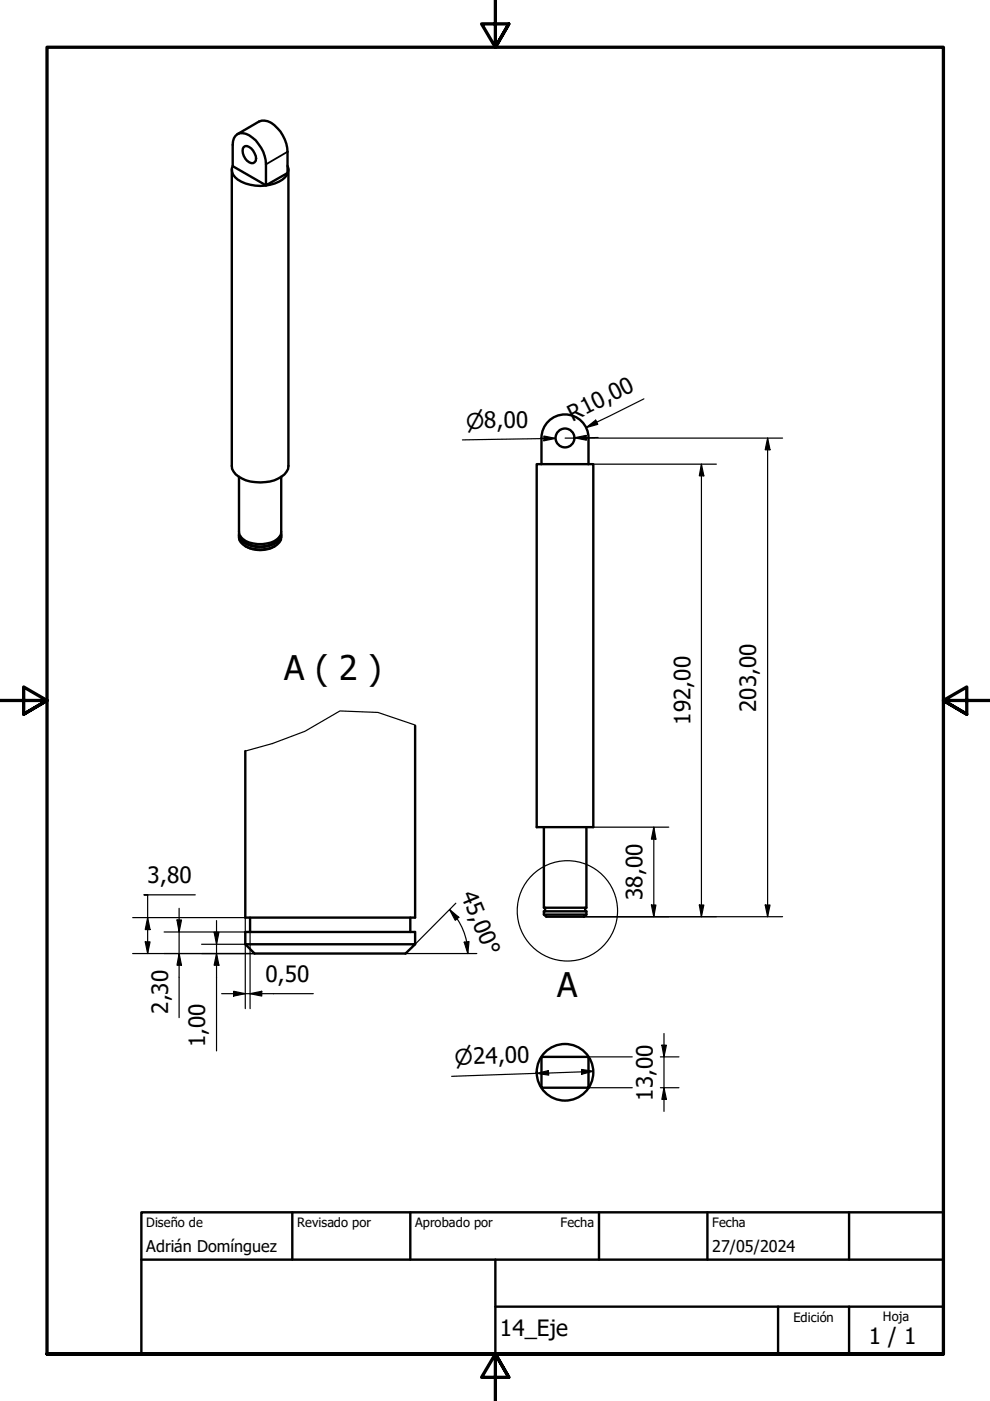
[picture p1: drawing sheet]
<svg xmlns="http://www.w3.org/2000/svg" width="210mm" height="297mm" viewBox="0 0 210 297" stroke-linecap="round" stroke-linejoin="round" font-family="sans-serif">
<!-- layer: Visible (ISO) -->
<g fill="none" stroke="#000" stroke-width=".51">
<path d="M49.1 35.9v62.9a3.1 3.1 0 0 0 2.2 2.7 8.9 8.9 0 0 0 9-.9l.8-1.2 .1-.6v-62.9M49.3 35.2a2.6 2.6 0 0 0 1.9 3.3 8.7 8.7 0 0 0 9.3-.9 2.22 2.22 0 0 0 .5-2.4M50.4 28.4l4.5-2.6a3.4 3.4 0 0 1 3.9 1.4 7.6 7.6 0 0 1 2.2 5v4.5l-4.6 2.6v-4.5a7.5 7.5 0 0 0-4.3-6.4 2.03 2.03 0 0 0-2.1 .3 2.03 2.03 0 0 0-.7 2v4.5l7.1 4.1M51.7 31.2a1.14 1.14 0 0 1 1.6 .3 3.2 3.2 0 0 1 .9 2.6 .88 .88 0 0 1-1.4 .3 2.64 2.64 0 0 1-1.1-3.2zM113.8 98.4h12v77h-12zM114.8 98.4v-5.5a5 5 0 0 1 5-5 5 5 0 0 1 5 5v5.5M50.7 113.4a2.6 2.6 0 0 0 2.2 2.8 6.9 6.9 0 0 0 5.9-.8 1.9 1.9 0 0 0 .8-2M50.7 113.1a2.66 2.66 0 0 0 2.3 2.6 6.5 6.5 0 0 0 6.1-1.1l.4-.5 .1-1M50.7 101.1v11.7a2.63 2.63 0 0 0 2.2 2.2 6.9 6.9 0 0 0 5.9-.7l.8-1v-.5v-11.7M50.9 113.7a2.81 2.81 0 0 0 2.6 1.9 5.5 5.5 0 0 0 5.7-1.4l.2-.5M51.9 115.7a6.2 6.2 0 0 0 6.5 0M88 153.8v40.7h-36v-35.3"/>
<path d="M115.3 175.4v17.1h9v-17.1M53 194.5v3.1M87 194.5v3.1M115.3 193.9h9l-.5 .5h-8zM115.3 193.9v-.7h9v.7M115.6 192.5v.7M124.1 192.5v.7M52 200.2h36l-2 2h-32zM52 200.2v-2.6h36v2.6M114.8 224.1h10v6.5h-10z"/>
<circle cx="119.8" cy="92.9" r="2"/>
<circle cx="119.8" cy="227.3" r="6"/>
</g>
<!-- layer: Visible fina (ISO) -->
<path d="M61 32.2l-4.6 2.6" fill="none" stroke="#000" stroke-width=".38"/>
<path d="M88 153.8l-.2-.1-7.7-2.6-8-.4-7.5 4.4-6.9 2.6-5.7 1.5" fill="none" stroke="#000" stroke-width=".25"/>
<!-- layer: Contorno de detalle (ISO) -->
<circle cx="120.3" cy="193.1" r="10.6" fill="none" stroke="#000" stroke-width=".25"/>
<!-- layer: Borde (ISO) -->
<path d="M105 0v10l-2.9-4.9h5.8l-2.9 4.9 2.9-4.9M0 148.5h10l-5-2.8v5.7l5-2.9-5 2.9M210 148.5h-10l5-2.8v5.7l-5-2.9 5 2.9M10 287.1v-277.1h190v277.1h-190h190M107.9 292l-2.9-4.9 2.9 4.9h-5.8l2.9-4.9v9.9" fill="none" stroke="#000" stroke-width=".7"/>
<path d="M30 257h170v30.1h-170zM62 257v10.1M87 257v10.1M127 257v10.1M150 257v10.1M180 257v10.1M30 267.1h170M105 277h95M105 267.1v20M165 277v10.1M180 277v10.1" fill="none" stroke="#000" stroke-width=".51"/>
<!-- layer: Cota (ISO) -->
<g fill="none" stroke="#000" stroke-width=".25">
<path d="M115.3 92.4l2.5 .5-2.5 .6zM115.3 92.9h2.5l-19.8 .4M119.8 92.9h2.1M121.8 92.8l2.5-.5v1zM124.2 92.9h41.7M124.3 90.7l2-1.6 .4 .9zM125.8 98.4h26.1M126.8 92.8h-5M136.5 84.6l-12.2 6.1M148.7 98.4l.5 2.5h-.9zM148.7 98.4v96M162.8 92.9l.5 2.5h-1.1z"/>
<path d="M162.8 92.9v101.5M125.8 175.4h16M138.6 175.4l.5 2.5h-1zM138.6 175.4v19M28.1 194.5h23.9v19.4M30.8 199.7h1l-.5 2.5zM31.3 194.5l.5 2.6h-1zM34.8 197.6h17.2M37.5 195.1h1l-.5 2.5zM38 192.6v23.2M41.4 189.7h-10.9h.8v12.5M45.4 197.7h1l-.5 2.5z"/>
<path d="M45.9 195.2v27.6M53 197.6v16.3M95.3 192.8l2 1.7-.8 .6zM95.3 192.8a13.5 13.5 0 0 1 3.3 5.4l.3 1.5M96.6 191.5l-8.6 8.7M98.4 199.8l1-.2-.2 2.6zM98.9 199.7l.3 2.5M123.8 194.4h42.1M138.1 191.9h1l-.5 2.5zM148.3 191.9h.9l-.5 2.5zM162.2 191.9h1.1l-.5 2.5zM28.1 202.2h25.9"/>
<path d="M38 202.2l.5 2.4h-1zM42.7 200.2h9.3M45.9 202.2l.5 2.4h-1zM47 210.7h19.4M49.5 210.2l2.5 .5-2.5 .5zM53 210.7l2.5-.5v1zM86 202.2h15.1M140.8 219.1v16.5M113.8 227.6l2.5-.6v1zM123.3 226.7l2.5 .4-2.5 .7zM124.8 224.1h9.2M124.8 230.6h9.2"/>
<path d="M125.8 227.1l-30 1.1M140 224.1h4M140 230.6h4M140.3 221.6h1l-.5 2.5zM140.8 230.6l.5 2.5h-1z"/>
</g>
<g fill="#000">
<path d="M115.3 92.4l2.5 .5-2.5 .6zM121.8 92.8l2.5-.5v1zM124.3 90.7l2-1.6 .4 .9zM162.8 92.9l.5 2.5h-1.1zM148.7 98.4l.5 2.5h-.9zM138.6 175.4l.5 2.5h-1zM30.8 199.7h1l-.5 2.5zM31.3 194.5l.5 2.6h-1zM37.5 195.1h1l-.5 2.5zM45.4 197.7h1l-.5 2.5zM95.3 192.8l2 1.7-.8 .6zM98.4 199.8l1-.2-.2 2.6z"/>
<path d="M138.1 191.9h1l-.5 2.5zM148.3 191.9h.9l-.5 2.5zM162.2 191.9h1.1l-.5 2.5zM38 202.2l.5 2.4h-1zM45.9 202.2l.5 2.4h-1zM49.5 210.2l2.5 .5-2.5 .5zM53 210.7l2.5-.5v1zM113.8 227.6l2.5-.6v1zM123.3 226.7l2.5 .4-2.5 .7zM140.3 221.6h1l-.5 2.5zM140.8 230.6l.5 2.5h-1z"/>
</g>
<g font-size="7.2">
<text x="60.3" y="144.3">A ( 2 )</text>
<text x="118.1" y="211.4">A</text>
</g>
<g font-size="4.8">
<text x="121.4" y="89.4" transform="rotate(-27 121.4 89.4)">R10,00</text>
<text x="146.4" y="153.7" transform="rotate(-90 146.4 153.7)">192,00</text>
<text x="160.3" y="150.9" transform="rotate(-90 160.3 150.9)">203,00</text>
<text x="31.3" y="187.3">3,80</text>
<text x="97.7" y="189.7" transform="rotate(68 97.7 189.7)">45,00°</text>
<text x="136.2" y="190.9" transform="rotate(-90 136.2 190.9)">38,00</text>
<text x="56.3" y="208.3">0,50</text>
<text x="35.6" y="215" transform="rotate(-90 35.6 215)">2,30</text>
<text x="43.5" y="222" transform="rotate(-90 43.5 222)">1,00</text>
<text x="138.4" y="233.3" transform="rotate(-90 138.4 233.3)">13,00</text>
<text x="106" y="283.3">14_Eje</text>
<text x="184.2" y="285">1 / 1</text>
</g>
<g font-size="4.6">
<text x="98.8" y="90.9" transform="rotate(-1 98.8 90.9)">⌀8,00</text>
<text x="96.5" y="225.7" transform="rotate(-2 96.5 225.7)">⌀24,00</text>
</g>
<g font-size="3.4">
<text x="31" y="265.4">Adrián Domínguez</text>
<text x="151" y="265.5">27/05/2024</text>
</g>
<g font-size="2.7">
<text x="31" y="260.2">Diseño de</text>
<text x="63" y="260.1">Revisado por</text>
<text x="88" y="260.1">Aprobado por</text>
<text x="118.9" y="260.1">Fecha</text>
<text x="151" y="260.1">Fecha</text>
<text x="168.2" y="280.3">Edición</text>
<text x="187.2" y="280">Hoja</text>
</g>
</svg>
